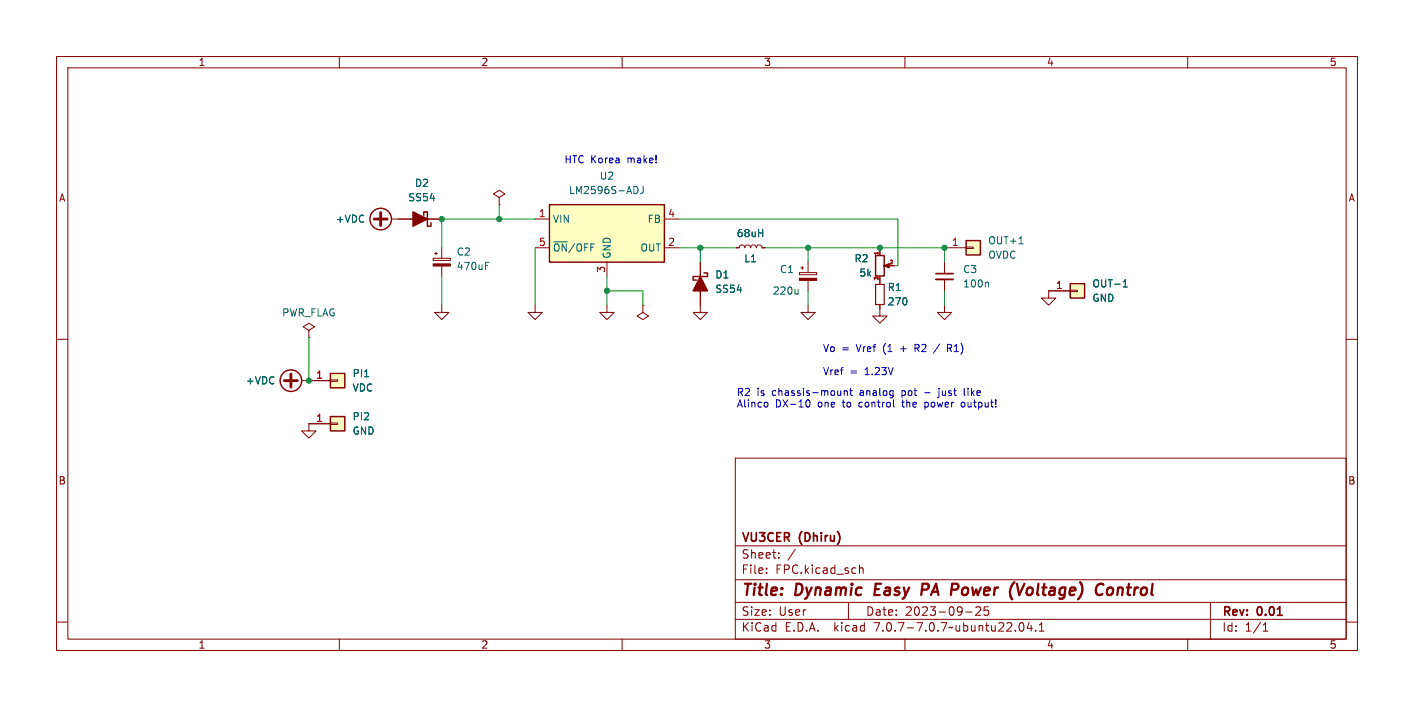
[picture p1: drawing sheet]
<svg xmlns="http://www.w3.org/2000/svg" width="250mm" height="125mm" viewBox="0 0 250 125" stroke-linecap="round" stroke-linejoin="round" font-family="sans-serif">
<g fill="none" stroke="#840000" stroke-width=".18">
<path d="M10 10h230v105h-230zM12 12h226v101h-226zM60 10v2M110 10v2M160 10v2M210 10v2M69.2 38.7h8.9M88.3 34.9l1-.6-1-.6-1.1 .6 1.1 .6v1.3M88.3 36.2h.1M94.6 38.7h2.6M117.5 38.7h2.5M10 60h2"/>
<path d="M54.6 58.4l1-.6-1-.6-1 .6 1 .6v1.3M54.6 59.7h.1M76.6 45.7h3v.4h-3zM76.8 44.8h.5M77.1 44.6v.5M78.1 54v1.2h-1.3l1.3 1.3 1.3-1.3h-1.3M78.1 43.8v1.9M78.1 47v1.9M94.6 54v1.2h-1.3l1.3 1.3 1.3-1.3h-1.3M94.6 43.8h2.6M107.3 54v1.2h-1.3l1.3 1.3 1.3-1.3h-1.3M107.3 46.4v2.5"/>
<path d="M113.7 54v1.2l1 .7-1 .6-1.1-.6 1.1-.7M113.7 54h.1M117.5 43.8h2.5M123.8 46.4v8.8h-1.2l1.2 1.3 1.3-1.3h-1.3M130.2 43.8h.5l.1-.3 .4-.2 .4 .2 .1 .3 .2-.3 .3-.2 .4 .2 .1 .3 .2-.3 .3-.2 .4 .2 .1 .3 .2-.3 .4-.2 .3 .2 .1 .3h.6M141.4 48.2h3v.4h-3zM141.6 47.4h.5M141.9 47.1v.5M142.9 54v1.2h-1.3l1.3 1.3 1.2-1.3h-1.2M142.9 46.4v1.8M142.9 49.6v1.8M155.6 53.8v2.1h-1.3l1.3 1.3 1.2-1.3h-1.2"/>
<path d="M155.6 44.5v.6M155.6 49.5v.8M157.1 47h1M167 54v1.2h-1.3l1.3 1.3 1.3-1.3h-1.3M167 43.8h3.8M167 46.4v2M167 49.4v2M170.8 43.7h1.3v.2h-1.3zM189.2 51.3h1.3v.3h-1.3zM189.2 51.4h-3.8v1.3h-1.3l1.3 1.3 1.3-1.3h-1.3M238 60h2M53.3 67.3h5.1"/>
<path d="M58.4 74.8h1.3v.3h-1.3zM58.4 67.2h1.3v.2h-1.3zM58.4 74.9h-3.8v1.3h1.3l-1.3 1.3-1.3-1.3h1.3M130 81h108v32h-108zM130 96.5h108M137.7 98.6v.1M137.7 97.8v.1M140.6 97.1l-1.3 2M152 99.9v1.5M10 110h2M60 113v2M110 113v2"/>
<path d="M130 109.5h108M130 106.5h108M130 102.5h108M135.5 101.3v.1M135.5 100.5v.1M150 106.5v3M152 100.5l.2-.1 .3 .1 .1 .9M160 113v2M170.8 108.2h1.1M172.5 107.4l.6-.1 .2 .1 .1 .3-.9 1.1h.9M174.8 107.3h-.8v.7l.2-.1h.5l.1 .3v.5l-.3 .1-.5-.1M180.3 110.2l.2-.1a.81 .81 0 0 1 .6 .6 .81 .81 0 0 1-.3 .8l-.1 .1a.81 .81 0 0 1-.4-1.4z"/>
<path d="M182 110l-.4 1.1h.9M182.3 110.6v1M183.1 111.5v.1M183.8 111.6h.8M183.8 110.5l.4-.4v1.5M210 113v2M214 106.5v6.5M223.3 111.6h.9M223.3 110.5l.5-.4v1.5M238 110h2"/>
</g>
<path d="M154.8 103.2l-.2 2h.9M163.1 103.2h.8M164 104.2l-1 .1M169.3 103.3a.53 .53 0 0 1 0 .8M179.4 102.9l-.1 .1M179.8 103.2l.4 2 .9-2M194.8 103.2l.3 .2M194.9 105l-.4 .2M195.9 104.1a.52 .52 0 0 1 .5-.2 .52 .52 0 0 1 .4 .4l-.1 .5a.55 .55 0 0 1-.5 .4 .55 .55 0 0 1-.5-.4z" fill="none" stroke="#840000" stroke-width=".4"/>
<g fill="#ffffc2" stroke="#ffffc2" stroke-width=".18">
<path d="M58.4 73.7h2.6v2.5h-2.6z"/>
<path d="M58.4 66h2.6v2.6h-2.6z"/>
<path d="M189.2 50.2h2.6v2.5h-2.6z"/>
<path d="M170.8 42.5h2.6v2.6h-2.6z"/>
<path d="M97.2 36.2h20.3v10.2h-20.3z"/>
</g>
<g fill="none" stroke="#840000" stroke-width=".25">
<path d="M74.9 38.1v-.6h.7v2.5h.6v-.6M97.2 36.2h20.3v10.2h-20.3zM124.5 48.3h.6v.6h-2.5v.6h.6M154.8 45.2h1.5v3.6h-1.5zM170.8 42.5h2.6v2.6h-2.6zM189.2 50.2h2.6v2.5h-2.6zM58.4 73.7h2.6v2.5h-2.6zM58.4 66h2.6v2.6h-2.6z"/>
<circle cx="67.3" cy="38.7" r="1.9"/>
<circle cx="51.4" cy="67.3" r="1.9"/>
</g>
<g fill="#840000" stroke="#840000" stroke-width=".25">
<path d="M123.8 48.9l1.3 2.5h-2.5z"/>
<path d="M73 37.5l2.6 1.2-2.6 1.3z"/>
</g>
<path d="M112.4 33a.68 .68 0 0 1 .4 .6 .68 .68 0 0 1-.4 .6M113.7 33v.9a.41 .41 0 0 1-.5 .3M85.8 47h.5M85.8 46.4h.6M141.1 51.2v.8M141.1 51.9l-.2 .1M174.6 49.9l.2 .2v.7M180.2 43.1h.7M198.6 50.7h.7M198.6 49.8l.4-.3v1.2M64.5 66.6h.7" fill="none" stroke="#006464" stroke-width=".18"/>
<path d="M165.5 49.4h3" fill="none" stroke="#840000" stroke-width=".33"/>
<path d="M165.5 48.4h3" fill="none" stroke="#840000" stroke-width=".3"/>
<g fill="#840000" stroke="#840000" stroke-width=".18">
<path d="M141.4 49.2h3v.4h-3z"/>
<path d="M76.6 46.7h3v.3h-3z"/>
<path d="M156.2 47l1-.4v.8l-1-.4h.3z"/>
</g>
<path d="M66.2 38.7h2.3M67.3 37.6v2.3M50.3 67.3h2.3M51.4 66.2v2.3" fill="none" stroke="#840000" stroke-width=".51"/>
<path d="M154.8 50.3h1.5v3.5h-1.5z" fill="none" stroke="#840000" stroke-width=".2"/>
<g fill="none" stroke="#0000c2" stroke-width=".18">
<path d="M135.5 71.1l.3 .3v.3l-.3 .3M142.8 70.7l-.2 .1M142.9 70.7a.72 .72 0 0 1-.1 1.3l-.2-.1M148.7 69.1v.8M148.7 69.8l-.1 .1M149.3 69.2l.1-.1h.3l.1 .8M149.3 69.1v.8M150.2 69.1h.5M150.4 68.7v1.1l.3 .1M158 71.9l.2 .1M159.4 71.1h.5M159.6 70.7l.1 1.2"/>
<path d="M161.8 61.6h.5M162.3 60.9h-.5v1.3M163.5 69.4h.9M163.5 71.9l.4 .1M163.5 71.1v1.3M163.9 71.1l-.4 .1M166 68.7v.1M166 69.1v1.1l-.2 .2M166.1 60.8l-1.1 1.7M167.8 61.6l.5 .6M168.1 61l-.6-.1v1.3M168.1 61.5l-.6 .1"/>
<path d="M170.5 68.7v1.1l.2 .1M170.5 71.2l-.3-.1-.3 .3 .1 .5 .2 .1 .3-.1"/>
</g>
<g fill="none" stroke="#009600" stroke-width=".18">
<path d="M88.3 36.2v2.5M94.6 38.7h-16.5v5.1M120 38.7h38.7v8.3h-.6M54.6 59.7v7.6M78.1 48.9v5.1M94.6 43.8v10.2M107.3 51.4h6.4v2.6M107.3 48.9v5.1M120 43.8h10.2M123.8 43.8v2.6M135.3 43.8h31.7v2.6M142.9 43.8v2.6"/>
<path d="M142.9 51.4v2.6M155.6 43.8v.7M167 51.4v2.6"/>
</g>
<g fill="#009600" stroke="#009600" stroke-width=".18">
<circle cx="167" cy="43.8" r=".46"/>
<circle cx="155.6" cy="43.8" r=".46"/>
<circle cx="123.8" cy="43.8" r=".46"/>
<circle cx="142.9" cy="43.8" r=".46"/>
<circle cx="78.1" cy="38.7" r=".46"/>
<circle cx="107.3" cy="51.4" r=".46"/>
<circle cx="88.3" cy="38.7" r=".46"/>
<circle cx="54.6" cy="67.3" r=".46"/>
</g>
<g font-size="2.8" fill="#840000">
<text x="131" y="105.9">Title:</text>
<text x="140.7" y="105.9">Dynamic</text>
<text x="155.5" y="105.9">Easy</text>
<text x="164.6" y="105.9">PA</text>
<text x="170.6" y="105.9">Power</text>
<text x="181.8" y="105.9">(Voltage)</text>
<text x="197.8" y="105.9">Control</text>
</g>
<g font-size="2.1" fill="#840000">
<text x="131" y="101.7">File:</text>
<text x="131" y="99">Sheet:</text>
<text x="131" y="96.2">VU3CER</text>
<text x="137.1" y="101.7">FPC.kicad_sch</text>
<text x="141.4" y="96.2">(Dhiru)</text>
<text x="131" y="111.9">KiCad</text>
<text x="131" y="109.1">Size:</text>
<text x="137.7" y="109.1">User</text>
<text x="138.7" y="111.9">E.D.A.</text>
<text x="147.6" y="111.9">kicad</text>
<text x="153" y="109.1">Date:</text>
<text x="154.9" y="111.9">7.0.7-7.0.7~ubuntu22.04.1</text>
<text x="160" y="109.1">2023-09-25</text>
<text x="216" y="109.3">Rev:</text>
<text x="216" y="111.9">Id:</text>
<text x="220.1" y="111.9">1/1</text>
<text x="222.4" y="109.3">0.01</text>
</g>
<g font-size="1.8" fill="#840000">
<text x="35" y="11.9">1</text>
<text x="85" y="11.9">2</text>
<text x="135" y="11.9">3</text>
<text x="185" y="11.9">4</text>
<text x="235" y="11.9">5</text>
<text x="10.3" y="35.9">A</text>
<text x="238.4" y="35.9">A</text>
<text x="10.3" y="85.9">B</text>
<text x="238.3" y="85.9">B</text>
<text x="35" y="114.9">1</text>
<text x="85" y="114.9">2</text>
<text x="135" y="114.9">3</text>
<text x="185" y="114.9">4</text>
<text x="235" y="114.9">5</text>
</g>
<g font-size="1.8" fill="#0000c2">
<text x="99.7" y="29">HTC Korea</text>
<text x="111" y="29">make!</text>
<text x="145.4" y="62.3">Vo</text>
<text x="148.8" y="62.3">=</text>
<text x="151.6" y="62.3">Vref</text>
<text x="156.4" y="62.3">(1</text>
<text x="159.7" y="62.3">+</text>
<text x="162.4" y="62.3">R2</text>
<text x="168.5" y="62.3">R1)</text>
<text x="130.2" y="70.1">R2</text>
<text x="133.8" y="70.1">is</text>
<text x="136.6" y="70.1">chassis-mount</text>
<text x="145.4" y="66.4">Vref</text>
<text x="150.3" y="66.4">=</text>
<text x="152.3" y="70.1">analog</text>
<text x="153" y="66.4">1.23V</text>
<text x="159.9" y="70.1">pot</text>
<text x="166.8" y="70.1">just</text>
<text x="171.5" y="70.1">like</text>
<text x="130.2" y="72.1">Alinco</text>
<text x="137.1" y="72.1">DX-10</text>
<text x="144.7" y="72.1">one</text>
<text x="149.3" y="72.1">to</text>
<text x="152.3" y="72.1">control</text>
<text x="160.2" y="72.1">the</text>
<text x="164.4" y="72.1">power</text>
<text x="171" y="72.1">output!</text>
</g>
<g font-size="1.8" fill="#006464">
<text x="72.1" y="35.8">SS54</text>
<text x="73.3" y="33.2">D2</text>
<text x="100.5" y="34.5">LM2596S-ADJ</text>
<text x="105.9" y="32">U2</text>
<text x="59.3" y="39.6">+VDC</text>
<text x="97.7" y="39.6">VIN</text>
<text x="114.4" y="39.6">FB</text>
<text x="80.7" y="45.4">C2</text>
<text x="80.7" y="47.9">470uF</text>
<text x="97.7" y="44.7">~{ON}/OFF</text>
<text x="108.2" y="45.8" transform="rotate(-90 108.2 45.8)">GND</text>
<text x="113.1" y="44.7">OUT</text>
<text x="130.2" y="42.1">68uH</text>
<text x="131.5" y="46.6">L1</text>
<text x="151" y="46.6">R2</text>
<text x="174.6" y="43.4">OUT+1</text>
<text x="174.6" y="45.9">OVDC</text>
<text x="126.4" y="49.4">D1</text>
<text x="126.4" y="52">SS54</text>
<text x="136.5" y="52.3">220u</text>
<text x="137.8" y="48.5">C1</text>
<text x="151.9" y="49.1">5k</text>
<text x="156.9" y="51.7">R1</text>
<text x="170.2" y="48.5">C3</text>
<text x="170.2" y="51">100n</text>
<text x="193" y="51">OUT-1</text>
<text x="193" y="53.6">GND</text>
<text x="49.8" y="56.2">PWR_FLAG</text>
<text x="156.9" y="54.2">270</text>
<text x="43.4" y="68.2">+VDC</text>
<text x="62.2" y="66.9">PI1</text>
<text x="62.2" y="69.4">VDC</text>
<text x="62.2" y="74.5">PI2</text>
<text x="62.2" y="77.1">GND</text>
</g>
<g font-size="1.8" fill="#a90000">
<text x="95.2" y="38.5">1</text>
<text x="118" y="38.5">4</text>
<text x="95.2" y="43.6">5</text>
<text x="118" y="43.6">2</text>
<text x="168.2" y="43.6">1</text>
<text x="107.1" y="48.3" transform="rotate(-90 107.1 48.3)">3</text>
<text x="186.6" y="51.2">1</text>
<text x="55.8" y="67.1">1</text>
<text x="55.8" y="74.7">1</text>
</g>
<g font-size=".9" fill="#a90000">
<text x="155.3" y="45.2" transform="rotate(-90 155.3 45.2)">1</text>
<text x="157.2" y="46.7">2</text>
<text x="155.3" y="49.6" transform="rotate(-90 155.3 49.6)">3</text>
</g>
</svg>
